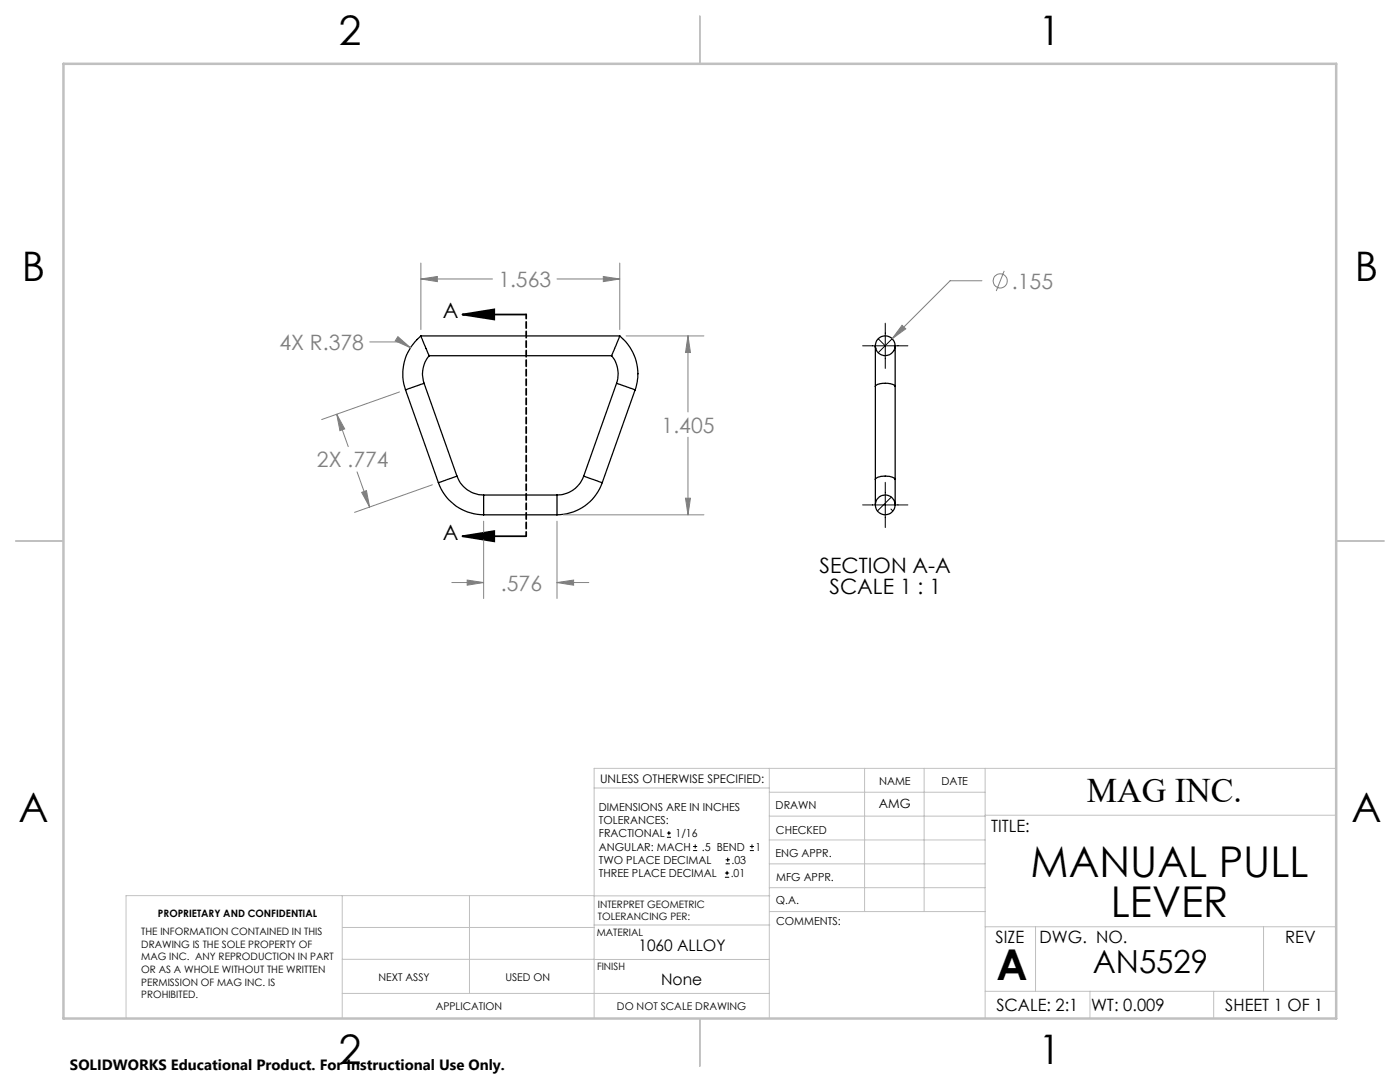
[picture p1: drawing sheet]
<svg xmlns="http://www.w3.org/2000/svg" width="279mm" height="216mm" viewBox="0 0 279 216" stroke-linecap="round" stroke-linejoin="round" font-family="sans-serif">
<g fill="none" stroke="#000" stroke-width=".25">
<path d="M80.9 77.8l6.6 18.5M84 67a9.8 9.8 0 0 0-3.1 10.8M84 67l1.6 3.9M84 67h39.7M84.6 76.5l-3.7 1.3M84.6 76.5l6.6 18.5M85.6 71h36.5a5.8 5.8 0 0 1 .9 5.5M85.7 71a5.6 5.6 0 0 0-1.1 5.5M123 76.5l3.8 1.3M123 76.5l-6.5 18.5M123.7 67a9.7 9.7 0 0 1 3.1 10.8M123.7 67l-1.6 3.9"/>
<path d="M126.8 77.8l-6.6 18.5M174.7 69.1v8M174.7 77.1a2.76 2.76 0 0 1 2.7-.6l.8 .2 .4 .4M174.7 69.1l.1 .4M174.7 69v.1M174.7 77.1v18.6M178.6 69.1v8M178.6 69.1l-.1 .4M178.6 69v.1M178.6 77.1v18.6M87.5 96.3a9.5 9.5 0 0 0 9 6.4M91.2 95a5.6 5.6 0 0 0 5.3 3.8"/>
<path d="M91.2 95l-3.7 1.3M96.5 98.8v3.9M96.5 98.8h14.7M111.2 98.8v3.9M116.5 95a5.6 5.6 0 0 1-5.3 3.8M116.5 95l3.7 1.3M120.2 96.3a9.5 9.5 0 0 1-9 6.4M174.7 95.7v5.1M174.7 95.7a2.95 2.95 0 0 1 3.1-.6l.6 .3 .2 .3M178.6 95.7v5.1M96.5 102.7h14.7"/>
<circle cx="176.7" cy="69" r="1.98"/>
<circle cx="176.7" cy="100.7" r="1.98"/>
</g>
<g fill="none" stroke="#000" stroke-width=".2">
<path d="M172.2 69h9M175.3 67.6l1.4 1.4M176.7 64.5v9M178 67.6l-2.7 2.8M176.7 96.2v9.1M177.9 99.2l-2.8 2.8M172.2 100.8h9M177.8 101.6l.4 .4M133.1 167.1h.8M133.1 166.2h.8M133.5 165.8v.9M138.3 169.7h.8"/>
<path d="M138.3 168.9h.8M138.7 168.5v.8M144.7 175h.8M144.7 174.2h.8M144.8 172.4h.9M144.8 171.6h.9M145.1 173.8v.8M145.2 171.1v.9M149.6 169.7h.9M149.6 168.9h.9M150.1 168.5v.8"/>
</g>
<g fill="none" stroke="#808080" stroke-width=".2">
<path d="M84 55.7l3.3-.5v1zM84 52.5v13.3M84 55.7h14.3M111.2 55.7h12.5M120.4 55.2l3.3 .5-3.3 .5zM123.7 52.5v13.3M196 56h-6.4l-11.6 11.6M200.4 54l-1.6 4.1M73.8 68.2h6.4l1.7 1.2M79.4 67.2l2.5 2.2-3-1.4zM79.7 78.2l-15.5 5.5M125 67h15.5"/>
<path d="M137.3 67l.5 3.3h-1zM137.3 67v15.2M180 64.9l.8 .7-2.8 2zM67.2 82.7l1.6 2.9-1 .3zM67.2 82.7l2.3 6.4M71.3 94.2l2.5 7M72.2 98.2l.9-.3 .7 3.3zM86.3 96.7l-15.5 5.5M136.8 99.4h1l-.5 3.3zM137.3 87.2v15.5M90.2 116.2h6.3M93.2 115.7l3.3 .5-3.3 .6z"/>
<path d="M96.5 104v15.4M111.2 116.2l3.3-.5v1.1zM111.2 104v15.4M111.2 116.2h6.3M112.4 102.7h28.1"/>
<circle cx="199.6" cy="56" r="1.41"/>
</g>
<path d="M92.3 62.8h12.7M92.3 62.8l6.3-1.1v2zM92.3 107h12.7M92.3 107l6.3-1v2z" fill="none" stroke="#000" stroke-width=".35"/>
<path d="M105 62.7v44.3" fill="none" stroke="#000" stroke-width=".35" stroke-dasharray="1.3 .6" stroke-dashoffset=".4"/>
<g fill="none" stroke="#c0c0c0" stroke-width=".2">
<path d="M118.6 157.2h34.9M153.5 153.3v49.9M153.5 158.1h43.1M172.5 153.3v28.6M184.4 153.3v28.6M196.6 153.3v49.9M266.7 153.3h-148.1v49.9M68.3 178.7v24.5M93.7 178.7v19.5M118.6 178.7h-93.4v24.5M118.6 178.8h35M153.5 167.6h43.1"/>
<path d="M153.5 162.8h43.1M153.5 172.4h43.1M153.5 177.1h43.1M196.6 162.7h70.1M68.3 198.2h85.2M68.3 191.4l85.2 .1M68.3 185.1h50.3M118.6 184.6h35M153.6 181.9h43M196.6 197.8h70.1M196.6 184.9h70.1M206.7 184.9v12.9"/>
<path d="M217.5 197.8v5.4M242.2 197.8v5.4M252.2 184.9v12.9"/>
</g>
<path d="M139.7 3.2v9.5M3.1 107.9h9.6M266.7 107.9h9.5M139.7 203.2v9.6" fill="none" stroke="#c0c0c0" stroke-width=".25"/>
<path d="M12.7 12.7h254v190.5h-254z" fill="none" stroke="#c0c0c0" stroke-width=".5"/>
<path d="M92.3 62.8l6.3-1.1v2zM92.3 107l6.3-1v2z" fill="#000"/>
<path d="M137.3 67l.5 3.3h-1zM136.8 99.4h1l-.5 3.3zM79.4 67.2l-.5 .8 3 1.4zM120.4 55.2l3.3 .5-3.3 .5zM84 55.7l3.3-.5v1zM93.2 115.7l3.3 .5-3.3 .6zM111.2 116.2l3.3-.5v1.1zM67.2 82.7l1.6 2.9-1 .3zM72.2 98.2l.9-.3 .7 3.3zM180 64.9l-2 2.7 2.8-2z" fill="#808080"/>
<g font-size="8.5">
<text x="205.7" y="175">MANUAL PULL</text>
<text x="221.7" y="183.1">LEVER</text>
<text x="198.9" y="195.5">A</text>
</g>
<g font-size="8.1">
<text x="67.6" y="8.9">2</text>
<text x="207.3" y="8.9">1</text>
<text x="4.4" y="56.1">B</text>
<text x="270.4" y="56.1">B</text>
<text x="3.7" y="164.1">A</text>
<text x="269.7" y="164.1">A</text>
<text x="67.6" y="212.4">2</text>
<text x="207.3" y="212.4">1</text>
</g>
<text font-size="6.9" x="216.9" y="160.1">MAG INC.</text>
<text font-size="6.3" x="218.1" y="194.1">AN5529</text>
<g font-size="4.2" fill="#808080">
<text x="99.5" y="57.3">1.563</text>
<text x="202" y="57.6">.155</text>
<text x="55.8" y="69.8">4X R.378</text>
<text x="132" y="86.3">1.405</text>
<text x="63.2" y="93.2">2X .774</text>
<text x="100" y="117.8">.576</text>
</g>
<g font-size="4.2">
<text x="88.3" y="63.5">A</text>
<text x="88.3" y="107.8">A</text>
<text x="163.6" y="114.3">SECTION A-A</text>
<text x="165.5" y="118.5">SCALE 1 : 1</text>
</g>
<g font-size="3.4">
<text x="197.8" y="166">TITLE:</text>
<text x="198.7" y="188.1">SIZE</text>
<text x="207.5" y="188.1">DWG. NO.</text>
<text x="256.5" y="188.2">REV</text>
<text x="198.8" y="201.7">SCALE: 2:1</text>
<text x="217.7" y="201.8">WT: 0.009</text>
<text x="244.5" y="201.7">SHEET 1 OF 1</text>
</g>
<g font-size="3.2">
<text x="127.4" y="189.8">1060 ALLOY</text>
<text x="132" y="196.6">None</text>
</g>
<text font-size="3" x="14" y="213.5">SOLIDWORKS Educational Product. For Instructional Use Only.</text>
<text font-size="2.5" x="175.4" y="161.3">AMG</text>
<text font-size="2.4" x="119.8" y="156.2">UNLESS OTHERWISE SPECIFIED:</text>
<g font-size="2.2">
<text x="119.5" y="161.8">DIMENSIONS ARE IN INCHES</text>
<text x="154.8" y="161.4">DRAWN</text>
<text x="175.4" y="156.6">NAME</text>
<text x="187.9" y="156.7">DATE</text>
<text x="119.5" y="164.4">TOLERANCES:</text>
<text x="119.5" y="167.1">FRACTIONAL</text>
<text x="134.8" y="167.1">1/16</text>
<text x="154.9" y="166.3">CHECKED</text>
<text x="119.5" y="172.4">TWO PLACE DECIMAL</text>
<text x="119.5" y="169.7">ANGULAR: MACH</text>
<text x="140.1" y="169.7">.5 BEND</text>
<text x="146" y="172.4">.03</text>
<text x="150.8" y="169.7">1</text>
<text x="154.8" y="171">ENG APPR.</text>
<text x="119.5" y="175">THREE PLACE DECIMAL</text>
<text x="145.8" y="175">.01</text>
<text x="154.9" y="175.7">MFG APPR.</text>
<text x="154.9" y="180.4">Q.A.</text>
<text x="154.9" y="184.6">COMMENTS:</text>
</g>
<g font-size="2.1">
<text x="75.5" y="195.7">NEXT ASSY</text>
<text x="100.9" y="195.7">USED ON</text>
<text x="86.9" y="201.5">APPLICATION</text>
<text x="123.1" y="201.6">DO NOT SCALE DRAWING</text>
</g>
<g font-size="2">
<text x="31.5" y="182.9">PROPRIETARY AND CONFIDENTIAL</text>
<text x="119.3" y="181.1">INTERPRET GEOMETRIC</text>
<text x="119.3" y="183.6">TOLERANCING PER:</text>
<text x="28.2" y="186.6">THE INFORMATION CONTAINED IN THIS</text>
<text x="28.2" y="189.1">DRAWING IS THE SOLE PROPERTY OF</text>
<text x="28.2" y="191.6">MAG INC. ANY REPRODUCTION IN PART</text>
<text x="119.1" y="186.7">MATERIAL</text>
<text x="28.2" y="194.1">OR AS A WHOLE WITHOUT THE WRITTEN</text>
<text x="28.2" y="196.7">PERMISSION OF MAG INC. IS</text>
<text x="119.1" y="193.5">FINISH</text>
<text x="28.2" y="199.2">PROHIBITED.</text>
</g>
</svg>
